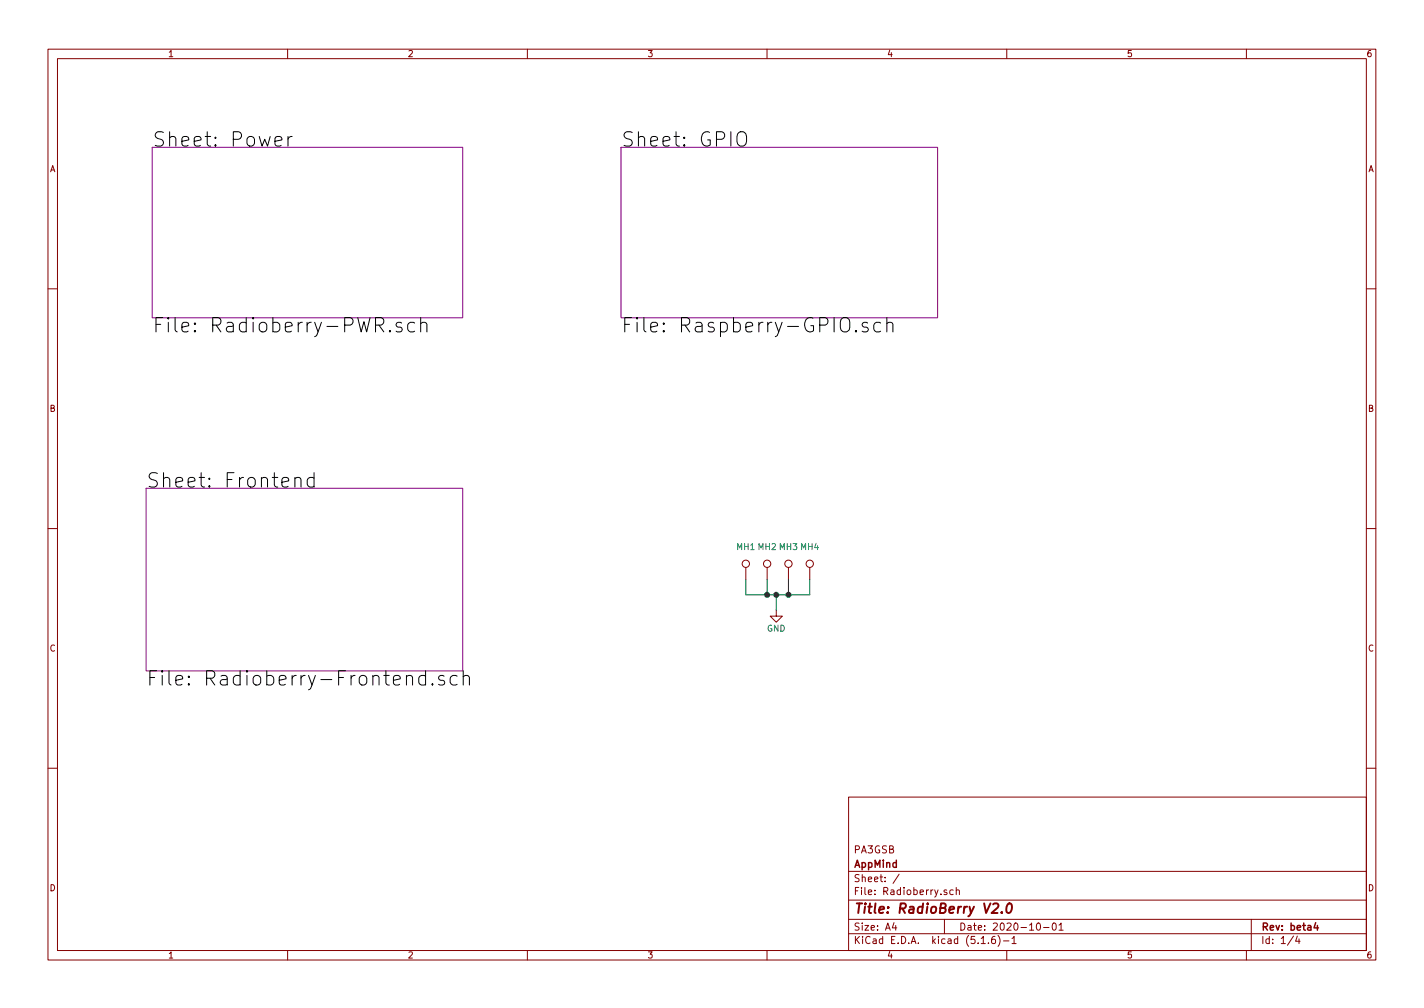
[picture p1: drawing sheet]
<svg xmlns="http://www.w3.org/2000/svg" width="297mm" height="210mm" viewBox="0 0 297 210" stroke-linecap="round" stroke-linejoin="round" font-family="sans-serif">
<g fill="none" stroke="#840000" stroke-width=".21">
<path d="M10 10.3h277v189.9h-277zM12 12.2h273v186.1h-273zM60 10.3v1.9M110 10.3v1.9M160 10.3v1.9M210 10.3v1.9M260 10.3v1.9M10 60.2h2M285 60.2h2M10 110.3h2M155.6 118.4v2.5M160 118.4v2.5"/>
<path d="M164.5 118.4v2.5M168.9 118.4v2.5M285 110.3h2M161.9 127.2v1.3h1.3l-1.3 1.3-1.2-1.3h1.2M10 160.2h2M177 166.3h108v32h-108zM285 160.2h2M60 198.3v1.9M110 198.3v1.9M160 198.3v1.9M177 194.8h108M177 191.8h108"/>
<path d="M177 187.8h108M177 181.8h108M186.5 192.5l-.4 1h1M186.8 193v1M187.6 182.3l-1.3 2M197 191.8v3M197.5 185.7l-.4-.1-.2 .2 .1 .2 .5 .2v.3h-.6M198.8 185.7l-.4-.1-.3 .3 .1 .6 .2 .1 .4-.1M199.5 185.7l.2-.1 .4 .1v.9M199.5 185.1v1.5M204.7 196.8h.8M206.2 196.7v.1"/>
<path d="M207.5 195.3l-.4 .1a1.16 1.16 0 0 0-.1 1.3l.4 .1 .2-.1 .1-.5-.3-.3-.4 .1-.2 .2M208.2 195.1a1.71 1.71 0 0 1 0 2.3M209.3 196.3h1.2M210 198.3v1.9M211.1 195.8l.4-.5v1.5M211.1 196.8h.9M216.3 192.7l.3-.2a.81 .81 0 0 1 .5 .8 .81 .81 0 0 1-.5 .7l-.3-.1-.1-.4zM217.7 193.5h1.1M219.6 192.7l.4-.2a.86 .86 0 0 1-.2 1.5l-.2-.1-.1-.4zM220.9 193l.4-.5v1.5M220.9 194h.9M260 198.3v1.9"/>
<path d="M261 191.8v6.5M269.8 195.2l-1.2 2M270.6 195.2l-.3 1.1h.9M271 195.8v1"/>
<circle cx="155.6" cy="117.6" r=".76"/>
<circle cx="160" cy="117.6" r=".76"/>
<circle cx="164.5" cy="117.6" r=".76"/>
<circle cx="168.9" cy="117.6" r=".76"/>
</g>
<path d="M274.4 192.5l-.3 1h.9M274.8 193v1" fill="none" stroke="#840000" stroke-width=".3"/>
<path d="M207.2 188.6l.3-.2h.4l.3 .2 .1 .4-.2 .3-1.3 1.1h1.3M209 190.3l-.1 .1M210.2 188.6a.45 .45 0 0 1 .5-.2 .45 .45 0 0 1 .3 .4 1.15 1.15 0 0 1-.7 1.6l-.2-.1a1.55 1.55 0 0 1 .1-1.7z" fill="none" stroke="#840000" stroke-width=".41"/>
<path d="M31.7 30.7h64.8v35.6h-64.8zM129.5 30.7h66.1v35.6h-66.1zM30.5 101.8h66v38.1h-66z" fill="none" stroke="#840084" stroke-width=".21"/>
<g fill="none" stroke="#000" stroke-width=".21">
<path d="M57.4 29.5l1.4-.3-.2-.6-.8-.1-.4 .4v1.1l.1 .3 .3 .2 .8-.2M60.1 28.5v2M60.9 28.5a.77 .77 0 0 0-.8 .6M153.9 27.9l.5-.4a1.02 1.02 0 0 1 1.3 1v1a1 1 0 0 1-1 1 1 1 0 0 1-1-1zM81.3 69l.2 .1-.2 .1-.1-.1 .1-.1v.2M83.8 67.4l-.7-.2-.3 .2-.2 .3 .2 .4 1 .3 .1 .3-.1 .4-.3 .1-.9-.1M86.5 67.4a.96 .96 0 0 0-1.3 .1l-.2 .3v.9l.2 .3a.96 .96 0 0 0 1.3 .1M87.8 67.5a.76 .76 0 0 1 1.3 .2v1.5M87.8 66.2v3M178.6 69l.1 .1-.1 .1-.2-.1 .2-.1v.2M181 67.4l-.7-.2-.5 .5 .2 .4 1 .3 .1 .3-.1 .4-.3 .1-.9-.1M183.7 67.4l-.9-.2-.5 .6v.9l.2 .4 .3 .1 .9-.1"/>
<path d="M185 67.5a.74 .74 0 0 1 1.3 .2v1.5M185 66.2v3M61.5 99.9a.74 .74 0 0 1 1.3 .1v1.6M65.5 99.7l-.9-.1-.5 .6v.8l.3 .4 .2 .2 .9-.2M65.5 98.6v3M88.8 139.9v3M96.6 139.9v3M88.8 141l-.9-.1-.4 .3-.1 .3 .1 1.1 .4 .3 .9-.2M90.2 142.6l.1 .1-.1 .2-.1-.2 .1-.1v.3M92.6 141l-.7-.1-.3 .1-.1 .3 .1 .5 1 .2 .2 .3-.2 .4-.2 .2-.9-.2M95.4 141a.96 .96 0 0 0-1.3 .2l-.2 .3v.8l.2 .3a.96 .96 0 0 0 1.3 .1M96.6 141.2a.76 .76 0 0 1 1.3 .1v1.6"/>
</g>
<path d="M155.6 120.9v3.2h13.3v-3.2M160 120.9v3.2M161.9 124.1v3.1M164.5 120.9v3.2" fill="none" stroke="#008400" stroke-width=".21"/>
<g fill="#008400" stroke="#008400" stroke-width=".25">
<circle cx="161.9" cy="124.1" r=".51"/>
<circle cx="164.5" cy="124.1" r=".51"/>
<circle cx="160" cy="124.1" r=".51"/>
</g>
<g font-size="4.2">
<text x="31.7" y="30.6">Sheet: Power</text>
<text x="129.5" y="30.6">Sheet: GPIO</text>
<text x="31.7" y="69.4">File: Radioberry-PWR.sch</text>
<text x="129.5" y="69.4">File: Raspberry-GPIO.sch</text>
<text x="30.5" y="101.7">Sheet: Frontend</text>
<text x="30.5" y="143">File: Radioberry-Frontend.sch</text>
</g>
<text font-size="2.8" fill="#840000" x="178" y="190.5">Title: RadioBerry V2.0</text>
<g font-size="2.1" fill="#840000">
<text x="178" y="178">PA3GSB</text>
<text x="178" y="184">Sheet: /</text>
<text x="178" y="181">AppMind</text>
<text x="178" y="186.7">File: Radioberry.sch</text>
<text x="178" y="196.9">KiCad E.D.A. kicad (5.1.6)-1</text>
<text x="178" y="194.1">Size: A4</text>
<text x="200" y="194.1">Date: 2020-10-01</text>
<text x="263" y="194.1">Rev: beta4</text>
<text x="263" y="196.9">Id: 1/4</text>
</g>
<g font-size="1.8" fill="#840000">
<text x="35" y="11.9">1</text>
<text x="85" y="11.9">2</text>
<text x="135" y="11.9">3</text>
<text x="185" y="11.9">4</text>
<text x="235" y="11.9">5</text>
<text x="285" y="11.9">6</text>
<text x="10.4" y="35.9">A</text>
<text x="285.4" y="35.9">A</text>
<text x="10.4" y="85.9">B</text>
<text x="285.4" y="85.9">B</text>
<text x="10.4" y="135.9">C</text>
<text x="285.4" y="135.9">C</text>
<text x="10.4" y="185.9">D</text>
<text x="285.4" y="185.9">D</text>
<text x="35" y="199.9">1</text>
<text x="85" y="199.9">2</text>
<text x="135" y="199.9">3</text>
<text x="185" y="199.9">4</text>
<text x="235" y="199.9">5</text>
<text x="285" y="199.9">6</text>
</g>
<g font-size="1.8" fill="#008484">
<text x="153.7" y="114.7">MH1 MH2 MH3 MH4</text>
<text x="160" y="131.7">GND</text>
</g>
</svg>
